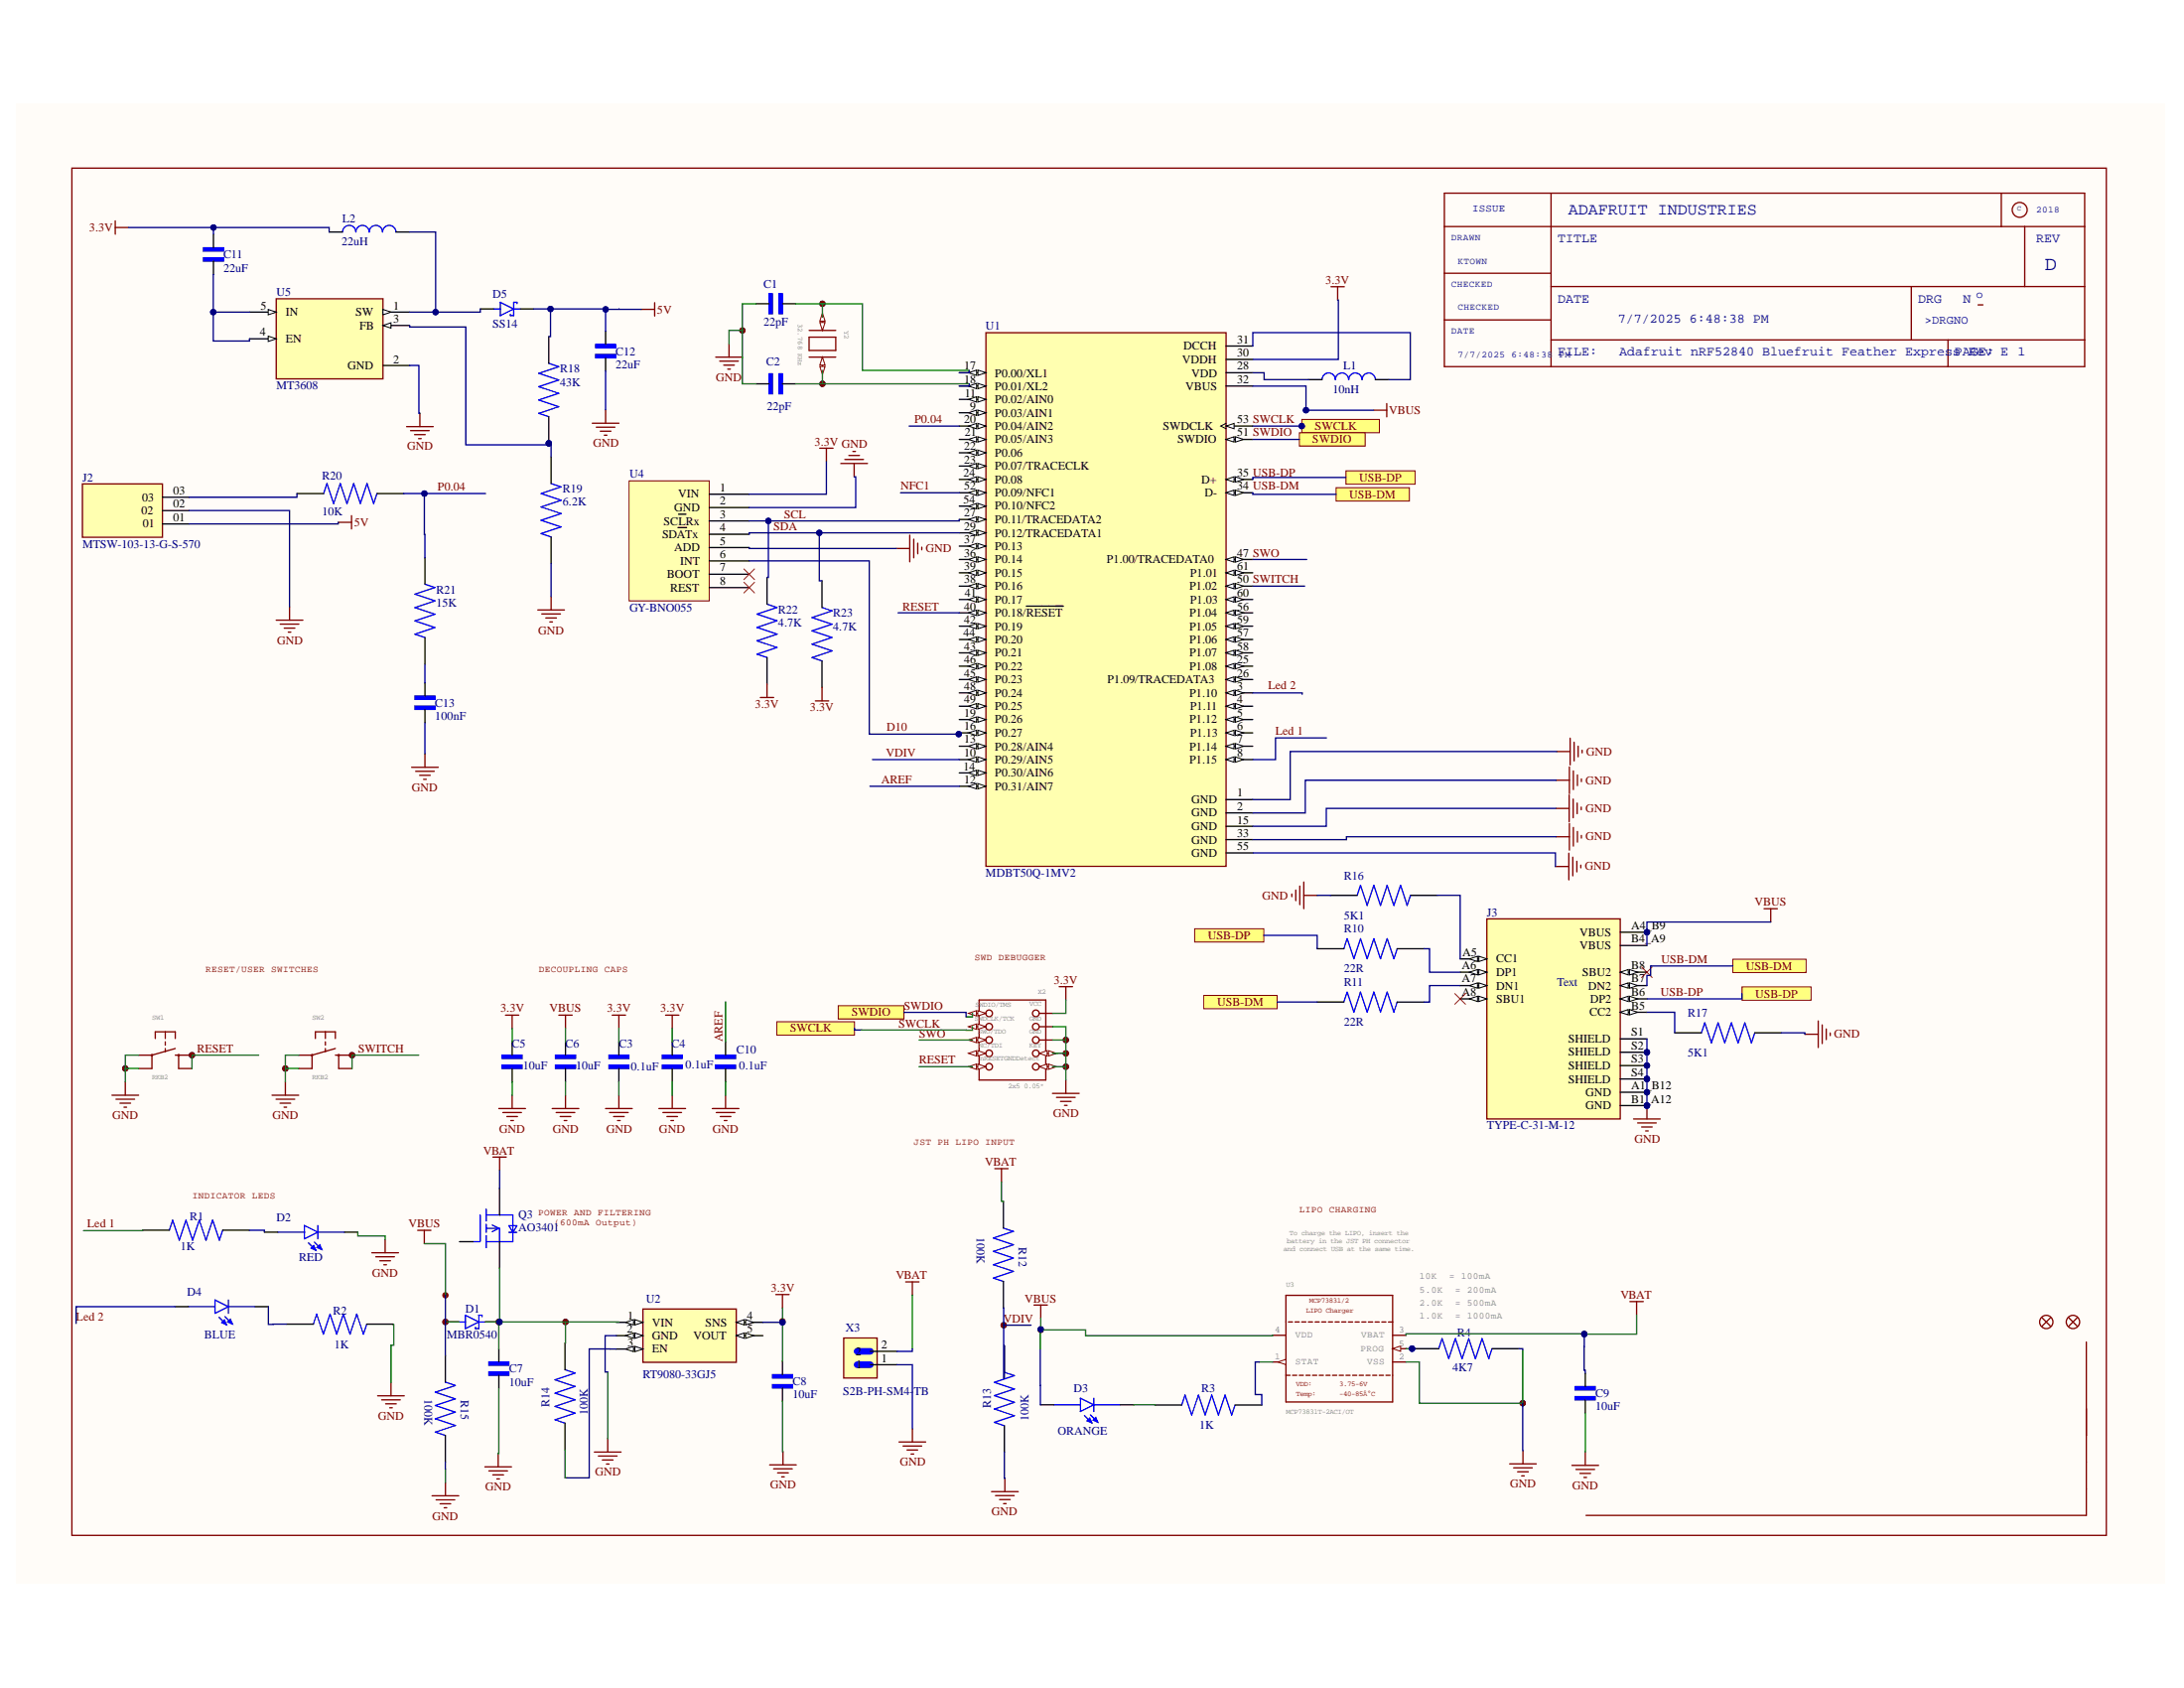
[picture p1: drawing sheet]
# Altium schematic sheet nrf.SchDoc: Adafruit nRF52840 Bluefruit Feather Express Rev E
size 409 x 281 mm; SheetTotal: 1; Origin: Eagle; SheetNumber: 1; YEAR: YEAR; COMPANY: COMPANY; DRAWN: DRAWN; Date: 7/7/2025 6:48:38 PM; REV: REV; GateName_1: G$1; SymbolName_1: FRAME_A3; LibraryName: microbuilder; DeviceSetName: FRAME_A3; GateName_2: G$3; SymbolName_2: FRAME_DOCFIELD; DRG: DRG; o: o; N: N; C: C; ISSUE: ISSUE; FILE: FILE:; PAGE: PAGE:; CHECKED: CHECKED; DRGNO: >DRGNO

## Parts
C1  22pF  [CAPC1608X90]
C2  22pF  [CAPC1608X90]
C3  0.1uF  [CAPC1608X90N]
C4  0.1uF  [CAPC1608X90N]
C5  10uF  [CAPC2012X88N]
C6  10uF  [CAPC2012X88N]
C7  10uF  [CAPC2012X88N]
C8  10uF  [CAPC2012X88N]
C9  10uF  [CAPC2012X88N]
C10  0.1uF  [CAPC1608X90N]
C11  22uF  [CAPC3216X229N]
C12  22uF  [CAPC3216X229N]
C13  100nF  [CAPC1608X90N]
D1  MBR0540  [DIO_MBR0540-TP]
D2  RED  [LEDC2012X70N]
D3  ORANGE  [LEDC2012X70N]
D4  BLUE  [LEDC2012X70N]
D5  SS14  [SMA]
FID1  FIDUCIAL_1MM  [FIDUCIAL_1MM]  (value not drawn)
FID2  FIDUCIAL_1MM  [FIDUCIAL_1MM]  (value not drawn)
J2  MTSW-103-13-G-S-570  [SAMTEC_MTSW-103-13-G-S-570]
J3  TYPE-C-31-M-12  [HRO_TYPE-C-31-M-12]
L1  10nH  [INDC2015X152N]
L2  22uH  [INDC2012X145N]
Q3  AO3401  [SOT23-3]
R1  1K  [RES_ERJU03J5R6V]
R2  1K  [RES_ERJU03J5R6V]
R3  1K  [RES_ERJU03J5R6V]
R4  4K7  [RES_ERJU03J5R6V]
R10  22R  [RES_ERJU03J5R6V]
R11  22R  [RES_ERJU03J5R6V]
R12  100K  [RES_ERJU03J5R6V]
R13  100K  [RES_ERJU03J5R6V]
R14  100K  [RES_ERJU03J5R6V]
R15  100K  [RES_ERJU03J5R6V]
R16  5K1  [RES_ERJU03J5R6V]
R17  5K1  [RES_ERJU03J5R6V]
R18  43K  [RES_ERJU03J5R6V]
R19  6.2K  [RES_ERJU03J5R6V]
R20  10K  [RES_ERJU03J5R6V]
R21  15K  [RES_ERJU03J5R6V]
R22  4.7K  [RES_ERJU03J5R6V]
R23  4.7K  [RES_ERJU03J5R6V]
SW1  RKB2  [BTN_RKB2_4.6X2.8]
SW2  RKB2  [BTN_RKB2_4.6X2.8]
U1  MDBT50Q-1MV2  [XCVR_MDBT50Q-1MV2]
U2  RT9080-33GJ5  [SOT94P280X100-5N]
U3  MCP73831T-2ACI/OT  LIPOCharger: LIPO Charger  Temp: Temp:  VDD: VDD:  [SOT23-5]
U4  GY-BNO055
U5  MT3608  [SOT95P280X145-6N]
X2  2x5 0.05"  [2X05_1.27MM_BOX_POSTS]
X3  S2B-PH-SM4-TB  [JST_S2B-PH-SM4-TB]
Y2  32.768 KHz  [XTAL3215]

## Ports
SWCLK (see Adafruit nRF52840 Bluefruit Feather Express Rev E[3C]), SWCLK (see Adafruit nRF52840 Bluefruit Feather Express Rev E[4A]), SWDIO (see Adafruit nRF52840 Bluefruit Feather Express Rev E[3C]), SWDIO (see Adafruit nRF52840 Bluefruit Feather Express Rev E[4A]), USB-DM (see Adafruit nRF52840 Bluefruit Feather Express Rev E[4B], Adafruit nRF52840 Bluefruit Feather Express Rev E[4C]), USB-DM (see Adafruit nRF52840 Bluefruit Feather Express Rev E[4B], Adafruit nRF52840 Bluefruit Feather Express Rev E[5C]), USB-DM (see Adafruit nRF52840 Bluefruit Feather Express Rev E[4C], Adafruit nRF52840 Bluefruit Feather Express Rev E[5C]), USB-DP (see Adafruit nRF52840 Bluefruit Feather Express Rev E[4B], Adafruit nRF52840 Bluefruit Feather Express Rev E[4C]), USB-DP (see Adafruit nRF52840 Bluefruit Feather Express Rev E[4B], Adafruit nRF52840 Bluefruit Feather Express Rev E[5C]), USB-DP (see Adafruit nRF52840 Bluefruit Feather Express Rev E[4C], Adafruit nRF52840 Bluefruit Feather Express Rev E[5C])

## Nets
3.3V: C3.1 C4.1 C5.2 C8.2 C11.2 L2.1 R22.1 R23.1 U1.30(VDDH) U2.4(SNS) U4.1(VIN) X2.1(VCC)
5V: C12.2 D5.P2(C) J2.01 R18.2
GND: C1.2 C2.2 C3.2 C4.2 C5.1 C6.1 C7.1 C8.1 C9.1 C10.2 C12.1 C13.1 D2.C J2.02 J3.A1_B12(GND) J3.B1_A12(GND) J3.S1(SHIELD) J3.S2(SHIELD) J3.S3(SHIELD) J3.S4(SHIELD) R2.2 R4.2 R13.1 R15.2 R16.1 R17.2 R19.1 SW1.A(P) SW1.A'(P1) SW2.A(P) SW2.A'(P1) U1.1(GND) U1.2(GND) U1.15(GND) U1.33(GND) U1.55(GND) U2.2(GND) U3.2(VSS) U4.2(GND) U4.5(ADD) U5.2(GND) X2.3(GND) X2.5(GND) X2.7(KEY) X2.9(GNDDETECT) X3.1
VBAT: C9.2 Q3.3(D) R12.1 U3.3(VBAT) X3.2
VBUS: C6.2 D1.A D3.A J3.A4_B9(VBUS) J3.B4_A9(VBUS) R15.1 U1.32(VBUS) U3.4(VDD)
AREF: C10.1 U1.12(P0.31/AIN7)
D10: U1.16(P0.27) U4.6(INT)
Led 1: R1.1 U1.8(P1.15)
Led 2: D4.A
NFC1: U1.52(P0.09/NFC1)
P0.04: R20.2 R21.2 U1.20(P0.04/AIN2)
RESET: SW1.B(S) SW1.B'(S1) U1.40(P0.18/~{RESET}) X2.10(NRESET)
SCL: R22.2 U1.27(P0.11/TRACEDATA2) U4.3(SC~{L}Rx)
SDA: R23.2 U1.29(P0.12/TRACEDATA1) U4.4(SD~{A}Tx)
SWCLK: U1.53(SWDCLK) X2.4(SWDCLK) ; port SWCLK
SWDIO: U1.51(SWDIO) X2.2(SWDIO) ; port SWDIO
SWITCH: SW2.B(S) SW2.B'(S1) U1.50(P1.02)
SWO: U1.47(P1.00/TRACEDATA0) X2.6(SWO)
USB-DM: J3.B7(DN2) R11.1 U1.34(D-) ; port USB-DM
USB-DP: J3.B6(DP2) R10.1 U1.35(D+) ; port USB-DP
VDIV: R12.2 R13.2 U1.10(P0.29/AIN5)
NetC1_1: C1.1 U1.17(P0.00/XL1) Y2.P$1
NetC2_1: C2.1 U1.18(P0.01/XL2) Y2.P$2
NetC7_2: C7.2 D1.C(K) Q3.2(S) R14.2 U2.1(VIN)
NetC11_1: C11.1 U5.4(EN) U5.5(IN)
NetC13_2: C13.2 R21.1
NetD2_A: D2.A R1.2
NetD3_C: D3.C R3.1
NetD4_C: D4.C R2.1
NetD5_P1: D5.P1(A) L2.2 U5.1(SW)
NetJ2_03: J2.03 R20.1
NetJ3_A5: J3.A5(CC1) R16.2
NetJ3_A6: J3.A6(DP1) R10.2
NetJ3_A7: J3.A7(DN1) R11.2
NetJ3_B5: J3.B5(CC2) R17.1
NetL1_1: L1.1 U1.28(VDD)
NetL1_2: L1.2 U1.31(DCCH)
NetR3_2: R3.2 U3.1(STAT)
NetR4_1: R4.1 U3.5(PROG)
NetR14_1: R14.1 U2.3(EN)
NetR18_1: R18.1 R19.2 U5.3(FB)

Not connected (* = marked no-connect by the designer): J3 A8(SBU1)* B8(SBU2)*; Q3 1(G); U1 3(P1.10) 4(P1.11) 5(P1.12) 6(P1.13) 7(P1.14) 9(P0.03/AIN1) 11(P0.02/AIN0) 13(P0.28/AIN4) 14(P0.30/AIN6) 19(P0.26) 21(P0.05/AIN3) 22(P0.06) 23(P0.07/TRACECLK) 24(P0.08) 25(P1.08) 26(P1.09/TRACEDATA3) 36(P0.14) 37(P0.13) 38(P0.16) 39(P0.15) 41(P0.17) 42(P0.19) 43(P0.21) 44(P0.20) 45(P0.23) 46(P0.22) 48(P0.24) 49(P0.25) 54(P0.10/NFC2) 56(P1.04) 57(P1.06) 58(P1.07) 59(P1.05) 60(P1.03) 61(P1.01); U2 5(VOUT); U4 7(BOOT)* 8(REST)*; X2 8(TDI)

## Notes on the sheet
- ISSUE
- C
- 2018
- DRAWN
- KTOWN
- TITLE
- ADAFRUIT INDUSTRIES
- REV
- D
- CHECKED
- DATE
- 7/7/2025 6:48:38 PM
- DRG
- >DRGNO
- N
- o
- FILE:
- Adafruit nRF52840 Bluefruit Feather Express Rev E
- PAGE:
- 1
- RESET/USER SWITCHES
- DECOUPLING CAPS
- (near X2) SWD DEBUGGER
- (near J3) Text
- JST PH LIPO INPUT
- INDICATOR LEDS
- LIPO CHARGING
- (near Q3) POWER AND FILTERING
  (600mA Output)
- To charge the LIPO, insert the
  battery in the JST PH connector
  and connect USB at the same time.
- 10K  = 100mA
- 5.0K  = 200mA
- 2.0K  = 500mA
- 1.0K  = 1000mA
- Labels drawn without touching a wire or pin: Led 2
